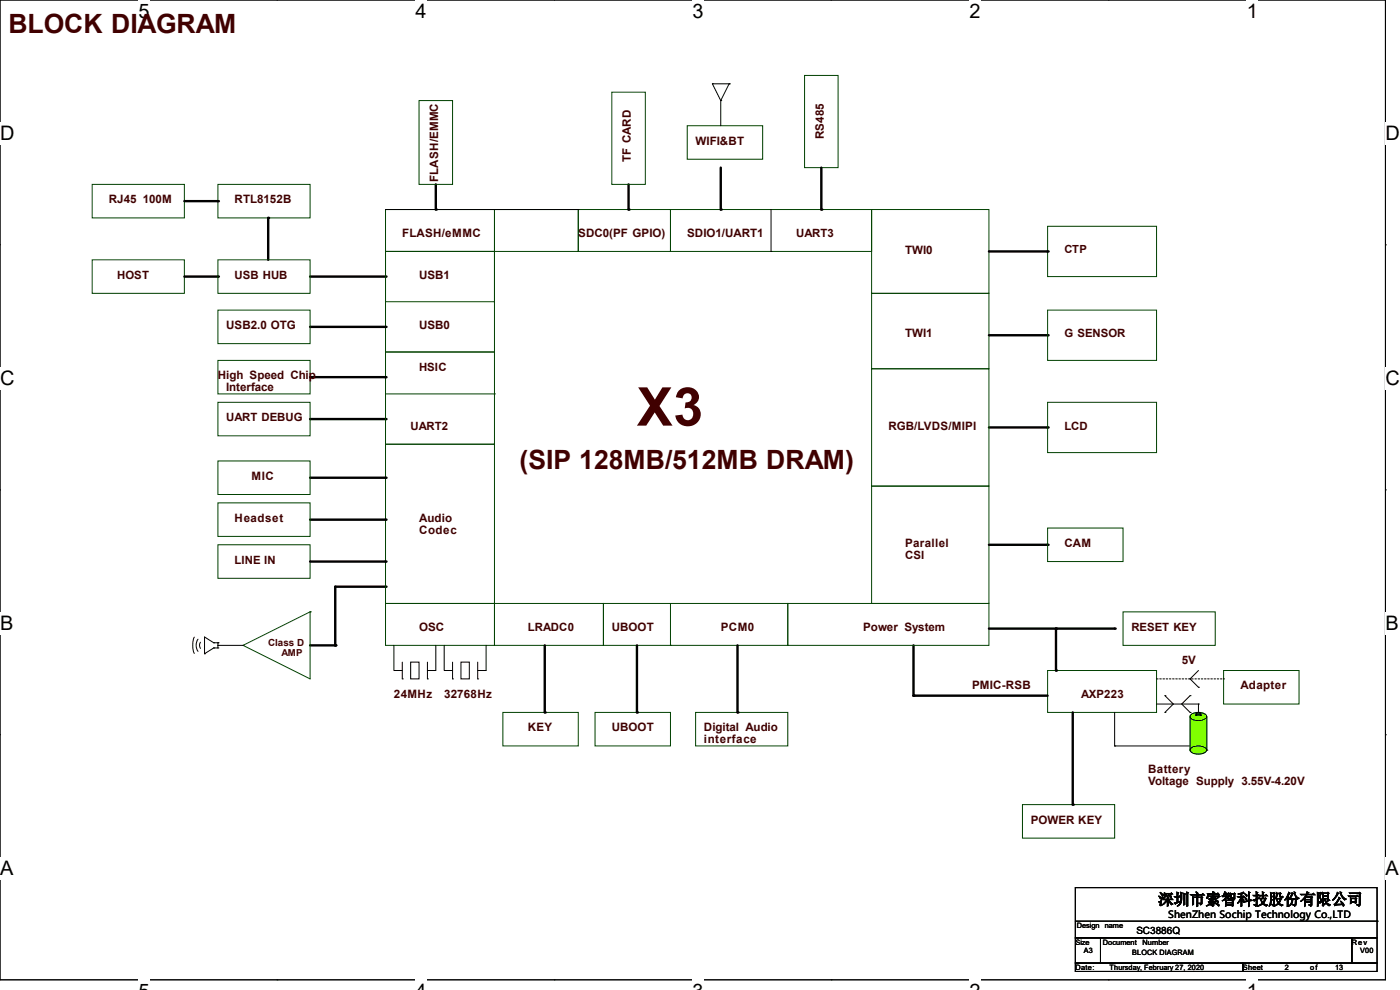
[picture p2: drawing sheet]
<svg xmlns="http://www.w3.org/2000/svg" width="297mm" height="210mm" viewBox="0 0 297 210" stroke-linecap="round" stroke-linejoin="round" font-family="sans-serif">
<path d="M0 0h293.9v207.9h-293.9z" fill="none" stroke="#000" stroke-width=".21"/>
<g fill="#fff">
<path d="M29.4 0h2.3v4.7h-2.3z"/>
<path d="M29.4 207.9h2.3v2.1h-2.3z"/>
</g>
<path d="M58.8 0h.1M58.8 207.9h.1" fill="none" stroke="#000" stroke-width=".21"/>
<g fill="#fff">
<path d="M88.1 0h2.4v4.7h-2.4z"/>
<path d="M88.1 207.9h2.4v2.1h-2.4z"/>
</g>
<path d="M117.6 0h.1M117.6 207.9h.1" fill="none" stroke="#000" stroke-width=".21"/>
<g fill="#fff">
<path d="M146.9 0h2.4v4.7h-2.4z"/>
<path d="M146.9 207.9h2.4v2.1h-2.4z"/>
</g>
<path d="M176.3 0h.1M176.3 207.9h.1" fill="none" stroke="#000" stroke-width=".21"/>
<g fill="#fff">
<path d="M205.7 0h2.4v4.7h-2.4z"/>
<path d="M205.7 207.9h2.4v2.1h-2.4z"/>
</g>
<path d="M235.1 0h.1M235.1 207.9h.1" fill="none" stroke="#000" stroke-width=".21"/>
<g fill="#fff">
<path d="M264.5 0h2.4v4.7h-2.4z"/>
<path d="M264.5 207.9h2.4v2.1h-2.4z"/>
<path d="M0 26h3v4.7h-3z"/>
<path d="M293.9 26h3.1v4.7h-3.1z"/>
<path d="M0 77.9h3v4.7h-3z"/>
<path d="M293.9 77.9h3.1v4.7h-3.1z"/>
</g>
<path d="M0 51.9h.1M293.9 51.9h.1" fill="none" stroke="#000" stroke-width=".21"/>
<g fill="#fff">
<path d="M0 129.9h2.8v4.7h-2.8z"/>
<path d="M293.9 129.9h2.9v4.7h-2.9z"/>
</g>
<path d="M0 103.9h.1M293.9 103.9h.1" fill="none" stroke="#000" stroke-width=".21"/>
<g fill="#fff">
<path d="M0 181.8h2.8v4.8h-2.8z"/>
<path d="M293.8 181.8h3v4.8h-3z"/>
</g>
<g fill="none" stroke="#000" stroke-width=".21">
<path d="M151.1 17.8h.1M151.1 17.8l1.8 3.5M151.1 17.8h3.6M154.7 17.8h.1M154.7 17.8l-1.8 3.5M152.9 21.3h.1M152.9 21.3v5.4M81.8 44.4h40.9M122.7 44.4h.1M163.6 53.3h.1M163.6 44.4v8.9M41.2 135.2a4.5 4.5 0 0 0 0 3.4"/>
<path d="M42 135.6a2.28 2.28 0 0 0 0 2.6M42.5 136.2l-.2 .7 .2 .7M43.4 138.7h.1M45.3 136.4h.1M45.3 137.5h.1M45.3 136.4l-1.9-1.3v3.6M45.3 137.5l-1.9 1.2M45.3 136.4h.9M45.3 137.5h.9M46.2 136.9h.1M46.2 136.4h.1M46.2 137.5h.1"/>
<path d="M46.2 136.9h5.4M46.2 136.4v1.1M83.6 136.9v5.3h1.7M92.5 136.9v5.3h-1.8M94.2 136.9v5.3h1.8M103.1 136.9v5.3h-1.8M0 155.9h.1M85.3 144h.1M85.3 140.5v3.5M87.1 140.5h1.8v3.5h-1.8zM90.7 144h.1M90.7 140.5v3.5"/>
<path d="M96 144h.1M96 140.5v3.5M97.8 140.5h1.8v3.5h-1.8zM101.3 144h.1M101.3 140.5v3.5M236.5 158.2h.1M236.5 151.1v7.1M236.5 158.2h16M245.4 149.4h8.9M247.1 147.6h.1M247.1 151.1h.1M247.1 147.6l1.8 1.8-1.8 1.7"/>
<path d="M252.5 144h.1M252.5 158.2h.1M252.5 147.6h.1M252.5 151.1h.1M252.5 159.1h.1M252.5 144l1.8 1.8M252.5 147.6l-1.8 1.8 1.8 1.7M252.5 152v7.1M252.6 151.7a2.64 2.64 0 0 1 3.3 0l.1 .3a1.92 1.92 0 0 1-2.3 .8 .98 .98 0 0 1-1.1-1.1zM252.6 158.8a2.64 2.64 0 0 1 3.3 0l.1 .3a1.92 1.92 0 0 1-2.3 .8 .98 .98 0 0 1-1.1-1.1zM253.7 151.8h.1M253.7 151.5v.3"/>
<path d="M253.8 151.4l.4-.1 .6 .2-.6 .1h-.4zM253.8 151.7h.4l.6 .1-.6 .2-.4-.1zM254.3 145.8h.1M254.3 151.1h.1M254.3 149.4h.1M254.3 142.2l-1.8 1.8M254.3 149.4v1.7M254.8 151.8h.1M254.8 151.5v.3M256 159.1h.1M256 152v7.1M293.9 155.9h.1"/>
<path d="M228.1 199h5.4v5.3h-5.4zM228.1 188.3h64v10.7h-64zM228.1 195.4h64M233.5 199h53.3v5.3h-53.3zM286.8 199h5.3v5.3h-5.3zM292.1 195.4h.1M228.1 204.3h35.6v1.8h-35.6zM263.7 204.3h28.4v1.8h-28.4z"/>
</g>
<g fill="none" stroke="#004000" stroke-width=".21">
<path d="M129.8 19.6h7.1v19.5h-7.1zM170.7 16h7.1v19.6h-7.1zM19.6 39.1h19.5v7.1h-19.5zM46.2 39.1h19.6v7.1h-19.6zM88.9 21.3h7.1v17.8h-7.1zM145.8 26.7h16v7.1h-16zM19.6 55.1h19.5v7.1h-19.5zM46.2 55.1h19.6v7.1h-19.6zM81.8 53.3h23.1v21.4h-23.1zM81.8 44.4h23.1v8.9h-23.1zM81.8 53.3h23.1v10.7h-23.1zM104.9 44.4h17.8v8.9h-17.8z"/>
<path d="M122.7 44.4h19.5v8.9h-19.5zM142.2 44.4h42.7v8.9h-42.7zM184.9 44.4h24.9v17.8h-24.9zM222.2 48h23.2v10.7h-23.2zM46.2 65.8h19.6v7.1h-19.6zM46.2 76.5h19.6v7.1h-19.6zM81.8 74.7h23.1v19.5h-23.1zM184.9 78.2h24.9v24.9h-24.9zM184.9 62.2h24.9v16h-24.9zM222.2 65.8h23.2v10.7h-23.2zM46.2 85.3h19.6v7.2h-19.6zM46.2 97.8h19.6v7.1h-19.6z"/>
<path d="M81.8 94.2h23.1v33.8h-23.1zM81.8 83.6h23.1M104.9 83.6h.1M222.2 85.3h23.2v10.7h-23.2zM46.2 106.7h19.6v7.1h-19.6zM46.2 115.6h19.6v7.1h-19.6zM184.9 103.1h24.9v24.9h-24.9zM222.2 112h16.1v7.1h-16.1zM51.6 136.9h.1M65.8 129.8h.1M65.8 129.8v14.2l-14.2-7.1M65.8 129.8l-14.2 7.1"/>
<path d="M81.8 128h23.1v8.9h-23.1zM104.9 128h23.1v8.9h-23.1zM128 128h39.1v8.9h-39.1zM142.2 136.9h.1M142.2 128v8.9M167.1 128h42.7v8.9h-42.7zM238.3 129.8h19.5v7.1h-19.5zM106.7 151.1h16v7.1h-16zM126.2 151.1h16v7.1h-16zM147.6 151.1h19.5v7.1h-19.5zM222.2 142.2h23.2v8.9h-23.2zM259.6 142.2h16v7.2h-16z"/>
<path d="M216.9 170.7h19.6v7.1h-19.6z"/>
</g>
<g fill="none" stroke="#000" stroke-width=".51">
<path d="M92.5 39.1v5.3M133.3 39.1v5.3M152.9 35.6v8.8M174.2 35.6v8.8M39.1 58.7h7.1M39.1 42.7h7.1M56.9 46.2v8.9M65.8 58.7h16M209.8 53.3h12.4M65.8 69.3h16M209.8 71.1h12.4M65.8 88.9h16"/>
<path d="M65.8 80h16M209.8 90.7h12.4M65.8 101.3h16M65.8 110.2h16M65.8 119.1h16M209.8 115.6h12.4M81.8 124.5h-10.7v12.4h-5.3M115.6 136.9v14.2M135.1 136.9v14.2M156.5 136.9v14.2M193.8 136.9v10.7h28.4M209.8 133.3h26.7"/>
<path d="M224 133.3v8.9M227.6 151.1v19.6"/>
</g>
<g fill="#000">
<circle cx="46.2" cy="58.7" r=".25"/>
<circle cx="46.2" cy="42.7" r=".25"/>
<circle cx="56.9" cy="46.2" r=".25"/>
<circle cx="81.8" cy="58.7" r=".25"/>
<circle cx="92.5" cy="44.5" r=".25"/>
<circle cx="133.3" cy="44.5" r=".25"/>
<circle cx="152.9" cy="44.5" r=".25"/>
<circle cx="174.2" cy="44.4" r=".25"/>
<circle cx="222.3" cy="53.3" r=".25"/>
<circle cx="81.8" cy="69.3" r=".25"/>
<circle cx="222.3" cy="71.1" r=".25"/>
<circle cx="81.8" cy="88.9" r=".25"/>
<circle cx="81.8" cy="80" r=".25"/>
<circle cx="222.3" cy="90.7" r=".25"/>
<circle cx="81.8" cy="101.3" r=".25"/>
<circle cx="81.8" cy="119.1" r=".25"/>
<circle cx="81.8" cy="110.2" r=".25"/>
<circle cx="222.3" cy="115.6" r=".25"/>
<circle cx="71.1" cy="136.9" r=".25"/>
<circle cx="81.8" cy="124.5" r=".25"/>
<circle cx="224" cy="133.4" r=".25"/>
<circle cx="236.5" cy="133.3" r=".25"/>
<circle cx="115.6" cy="151.1" r=".25"/>
<circle cx="135.1" cy="151.1" r=".25"/>
<circle cx="156.5" cy="151.1" r=".25"/>
<circle cx="193.8" cy="147.6" r=".25"/>
<circle cx="224" cy="142.2" r=".25"/>
<circle cx="227.6" cy="170.7" r=".25"/>
</g>
<path d="M245.4 144h14.2M259.6 144h.1" fill="none" stroke="#000" stroke-width=".21" stroke-dasharray=".3 .3"/>
<g fill="#80ff00" stroke="#80ff00" stroke-width=".21">
<path d="M252.6 151.7a2.64 2.64 0 0 1 3.3 0l.1 .3a1.92 1.92 0 0 1-2.3 .8 .98 .98 0 0 1-1.1-1.1z" fill-rule="evenodd"/>
<path d="M252.6 158.8a2.64 2.64 0 0 1 3.3 0l.1 .3a1.92 1.92 0 0 1-2.3 .8 .98 .98 0 0 1-1.1-1.1z" fill-rule="evenodd"/>
<path d="M252.5 152h3.5v7.1h-3.5z" fill-rule="evenodd"/>
</g>
<text font-size="11.3" fill="#400000" x="135.1" y="90.3">X3</text>
<g font-size="5.6" fill="#400000">
<text x="1.8" y="7">BLOCK DIAGRAM</text>
<text x="110.2" y="99.4">(SIP 128MB/512MB DRAM)</text>
</g>
<g font-size="4.2">
<text x="29.4" y="3.8">5</text>
<text x="88.1" y="3.8">4</text>
<text x="146.9" y="3.8">3</text>
<text x="205.7" y="3.8">2</text>
<text x="264.5" y="3.8">1</text>
<text x="0" y="29.8">D</text>
<text x="293.9" y="29.8">D</text>
<text x="0" y="81.7">C</text>
<text x="293.9" y="81.7">C</text>
<text x="0" y="133.7">B</text>
<text x="293.9" y="133.7">B</text>
<text x="0" y="185.6">A</text>
<text x="293.9" y="185.6">A</text>
</g>
<text font-size="3.3" x="245.7" y="191.9">深圳市索智科技股份有限公司</text>
<g font-size="2.5" fill="#400000">
<text x="174.8" y="29.5" transform="rotate(-90 174.8 29.5)">RS485</text>
<text x="133.9" y="34.3" transform="rotate(-90 133.9 34.3)">TF CARD</text>
<text x="147.6" y="30.7">WIFI&amp;BT</text>
<text x="93" y="38.6" transform="rotate(-90 93 38.6)">FLASH/EMMC</text>
<text x="23.1" y="43.1">RJ45 100M</text>
<text x="49.8" y="43.1">RTL8152B</text>
<text x="85.3" y="50.2">FLASH/eMMC</text>
<text x="122.7" y="50.2">SDC0(PF GPIO)</text>
<text x="145.8" y="50.2">SDIO1/UART1</text>
<text x="192" y="53.8">TWI0</text>
<text x="88.9" y="59.1">USB1</text>
<text x="48" y="69.8">USB2.0 OTG</text>
<text x="88.9" y="69.8">USB0</text>
<text x="192" y="71.6">TWI1</text>
<text x="46.2" y="80.5">High Speed Chip</text>
<text x="48" y="83">Interface</text>
<text x="188.5" y="91.1">RGB/LVDS/MIPI</text>
<text x="53.3" y="101.8">MIC</text>
<text x="49.8" y="110.7">Headset</text>
<text x="88.9" y="110.7">Audio</text>
<text x="88.9" y="113.2">Codec</text>
<text x="192" y="116">Parallel</text>
<text x="225.8" y="116">CAM</text>
<text x="88.9" y="133.8">OSC</text>
<text x="129.8" y="133.8">UBOOT</text>
<text x="152.9" y="133.8">PCM0</text>
<text x="183.1" y="133.8">Power System</text>
<text x="250.7" y="140.9">5V</text>
<text x="83.6" y="148">24MHz</text>
<text x="94.2" y="148">32768Hz</text>
<text x="206.2" y="146.3">PMIC-RSB</text>
<text x="263.1" y="146.3">Adapter</text>
<text x="112" y="155.2">KEY</text>
<text x="129.8" y="155.2">UBOOT</text>
<text x="149.4" y="155.2">Digital Audio</text>
<text x="149.4" y="157.7">interface</text>
<text x="243.6" y="164">Battery</text>
<text x="243.6" y="166.6">Voltage Supply 3.55V-4.20V</text>
<text x="218.7" y="174.7">POWER KEY</text>
</g>
<g font-size="2.4" fill="#400000">
<text x="168.9" y="50.2">UART3</text>
<text x="225.8" y="53.8">CTP</text>
<text x="24.9" y="59.1">HOST</text>
<text x="49.8" y="59.1">USB HUB</text>
<text x="225.8" y="71.6">G SENSOR</text>
<text x="88.9" y="78.7">HSIC</text>
<text x="48" y="89.4">UART DEBUG</text>
<text x="87.1" y="91.1">UART2</text>
<text x="225.8" y="91.1">LCD</text>
<text x="49.8" y="119.6">LINE IN</text>
<text x="192" y="118.6">CSI</text>
<text x="112" y="133.8">LRADC0</text>
<text x="240" y="133.8">RESET KEY</text>
<text x="229.4" y="148">AXP223</text>
</g>
<text font-size="2.1" fill="#400000" x="56.9" y="137">Class D</text>
<g font-size="2.1">
<text x="247.9" y="194.8">ShenZhen Sochip Technology Co.,LTD</text>
<text x="241.1" y="198.1">SC3886Q</text>
</g>
<text font-size="2" fill="#400000" x="59.7" y="139.2">AMP</text>
<g font-size="1.6">
<text x="228.5" y="196.8">Design name</text>
<text x="228.1" y="200.4">Size</text>
<text x="229.9" y="202.2">A3</text>
<text x="234" y="200.4">Document</text>
<text x="240.2" y="202.5">BLOCK DIAGRAM</text>
<text x="242.4" y="200.4">Number</text>
<text x="286.8" y="200.4">Rev</text>
<text x="288.6" y="202.2">V00</text>
<text x="228.1" y="205.7">Date:</text>
<text x="235.4" y="205.7">Thursday, February 27, 2020</text>
<text x="263.7" y="205.7">Sheet</text>
<text x="272.6" y="205.7">2</text>
<text x="277.9" y="205.7">o f</text>
<text x="283.2" y="205.7">13</text>
</g>
</svg>
